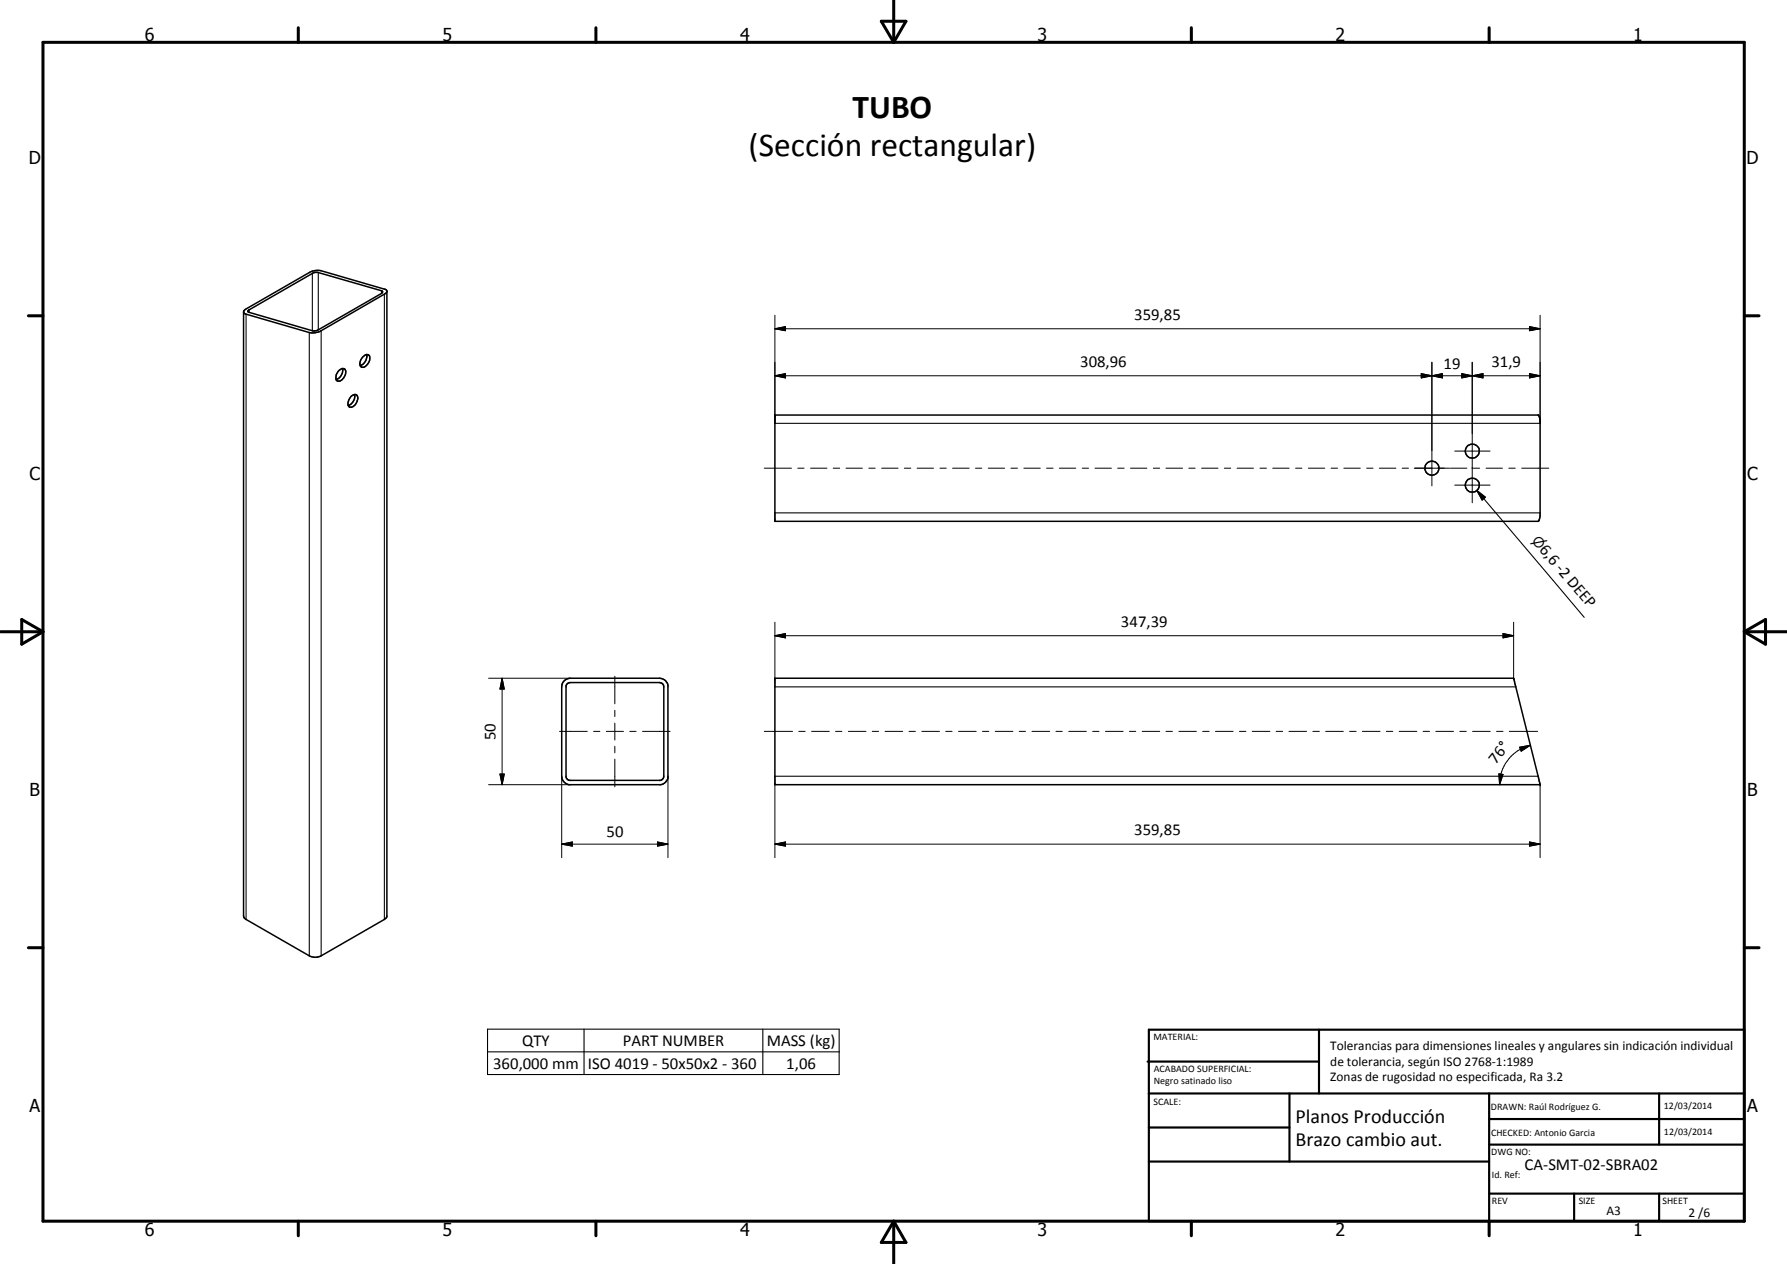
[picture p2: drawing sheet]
<svg xmlns="http://www.w3.org/2000/svg" width="420mm" height="297mm" viewBox="0 0 420 297" stroke-linecap="round" stroke-linejoin="round" font-family="sans-serif">
<g fill="none" stroke="#000" stroke-width=".35">
<path d="M57.4 73l15.3-8.9a3.9 3.9 0 0 1 2.8-.5l15.1 4.4 .4 .3v147.1l-.6 .7-14.9 8.5a2.99 2.99 0 0 1-2.8 0l-14.8-8.5-.5-.5-.1-.3zM58.3 73l15.7-9 .8 .1 14.9 4.2 .2 .2-.2 .5-14.9 8.5-.8 .3-15.4-4.4-.3-.1zM91 68.6l-.6 .5-14.9 8.6a4.5 4.5 0 0 1-2.8 .4l-15.1-4.3-.3-.5M79.5 87.2a.93 .93 0 0 1 .9-.6 .93 .93 0 0 1 .9 .6 2.17 2.17 0 0 1-1.8 2.4l-.4-.3-.1-.4 .1-.8zM80.5 86.6a2.35 2.35 0 0 1-1.5 2.6M82.6 93.1a.87 .87 0 0 1 1.2-.3 .87 .87 0 0 1 .2 1.3 1.67 1.67 0 0 1-1.9 1.5 2 2 0 0 1 .5-2.5zM83.3 92.7a2.25 2.25 0 0 1-1.4 2.6M85.2 84l.6-.6h.7a1.2 1.2 0 0 1 .1 1.9 1.41 1.41 0 0 1-1.7 .9 1.71 1.71 0 0 1 .3-2.2zM86.2 83.3a2.25 2.25 0 0 1-1.5 2.6M182.2 97.5h179.5l.4 1.4v22.3l-.2 1.1-.3 .2h-179.4zM132.7 160l1.4-.6h21a2 2 0 0 1 1.9 1.7v21.6a2.05 2.05 0 0 1-1.6 1.7h-21.6a2.09 2.09 0 0 1-1.7-2v-21l.1-.6zM182.2 159.4h173.7l6.2 25h-179.9z"/>
<path d="M355.9 159.4h.1M133.4 160.6l.7-.2h21l.8 .4 .2 .6v21l-.4 .8-.4 .2h-21.5l-.4-.2-.3-.6v-21.4z"/>
<circle cx="336.7" cy="110" r="1.65"/>
<circle cx="346.2" cy="114" r="1.66"/>
<circle cx="346.2" cy="106" r="1.65"/>
</g>
<g fill="none" stroke="#000" stroke-width=".25">
<path d="M57.9 73.8v142.3M58.6 72.8v.6M72.7 78.1v146.5M73.4 64.3v13.4M74.8 64.1v13.4M75.5 77.7v146.9M89.7 68.3v.7M90.4 69.1v147M182.2 99.5h179.9M347.2 115.3l2 1.5-.7 .7zM347.2 115.3l25.3 29.8M182.2 120.5h179.9"/>
<path d="M182.2 161.4h174.2M182.2 182.4h179.4M114.6 241.9h82.7v10.6h-82.7zM114.6 247.2h82.7M137.3 241.9v10.6M179.4 241.9v10.6"/>
</g>
<g fill="#000">
<circle cx="182.2" cy="97.5" r=".18"/>
<circle cx="362.1" cy="184.4" r=".18"/>
</g>
<g fill="none" stroke="#000" stroke-width=".71">
<path d="M10.1 9.9h400v277.1h-400zM70.1 6.5v3.4M140.1 6.5v3.4M207.2 5h5.8l-2.9 4.9zM210.1 0v9.9M280.1 6.5v3.4M350.1 6.5v3.4M6.7 74.2h3.4M410.1 74.2h3.5M.1 148.5h10M5.1 145.6l5 2.9-5 2.9zM410.1 148.5h10"/>
<path d="M410.1 148.5l5-2.9v5.8zM6.7 222.7h3.4M410.1 222.7h3.5M70.1 287v3.4M140.1 287v3.4M210.1 287v10M210.1 287l2.9 5h-5.8zM280.1 287v3.4M350.1 287v3.4"/>
</g>
<g fill="none" stroke="#000" stroke-width=".51">
<path d="M269.8 249.5h40.3M270.1 242h140v45h-140zM270.1 257h140M303.2 257v16M310.1 242v15M350.1 257v30M390.1 257v12M270.1 265h33.1M270.1 273h80M350.1 269h60M350.1 263h60M350.1 280.5h60"/>
<path d="M370.1 280.5v6.5M390.1 280.5v6.5"/>
</g>
<g fill="none" stroke="#000" stroke-width=".24">
<path d="M182.2 77.3l2.5-.5v.9zM182.2 74.1v25.4M182.2 77.3h179.9M359.6 76.8l2.5 .5-2.5 .4zM362.1 74.1v25.4M182.2 88.3l2.5-.5v1zM182.2 88.3h179.9M334.2 87.8l2.5 .5-2.5 .5zM334.2 87.8l5 1v-1l-5 1zM336.7 88.3l2.5-.5v1zM336.7 85.1v29.1M343.7 87.8l2.4 .5-2.4 .5z"/>
<path d="M346.1 88.3l2.6-.5v1zM346.1 85.1v33.1M359.6 87.8l2.5 .5-2.5 .5zM179.7 110h6.4M187.6 110h1.4M190.6 110h3.8M195.9 110h1.5M198.9 110h3.9M204.3 110h1.5M207.3 110h3.8M212.6 110h1.6M215.6 110h3.9"/>
<path d="M221 110h1.5M224 110h3.9M229.4 110h1.4M232.4 110h3.8M237.7 110h1.5M240.7 110h3.9M246.1 110h1.5M249.1 110h3.8M254.5 110h1.4M257.5 110h3.8M262.8 110h1.5M265.8 110h3.9"/>
<path d="M271.2 110h1.5M274.1 110h3.9M279.5 110h1.5M282.5 110h3.9M287.9 110h1.5M290.9 110h3.8M296.2 110h1.6M299.2 110h3.9M304.6 110h1.5M307.6 110h3.9M313 110h1.5M316 110h3.8"/>
<path d="M321.3 110h1.5M324.3 110h3.9M329.7 110h1.5M332.5 110h8.3M341 110h3.9M342 114h8.3M342 106h8.3M346.4 110h1.5M349.4 110h3.9M354.7 110h1.6M357.8 110h6.3M114.9 159.4h19.2"/>
<path d="M118.1 159.4l.5 2.5h-1.1zM118.1 159.4v25M144.6 158.9v6.5M182.2 149.4l2.5-.5v1zM182.2 146.2v13.2M182.2 149.4h173.7M353.4 148.9l2.5 .5-2.5 .5zM355.9 146.2v13.2M131.6 171.9h6.5M139.6 171.9h1.4M142.6 171.9h4M144.6 166.9v1.5"/>
<path d="M144.6 169.9v4M144.6 175.4v1.5M144.6 178.4v6.5M148.1 171.9h1.5M151.1 171.9h6.5M179.7 171.9h6.6M187.8 171.9h1.5M190.8 171.9h4.2M196.5 171.9h1.4M199.5 171.9h4.1M205.1 171.9h1.5M208.1 171.9h4.1"/>
<path d="M213.7 171.9h1.5M216.7 171.9h4.2M222.4 171.9h1.4M225.4 171.9h4.1M231 171.9h1.5M234 171.9h4.2M239.6 171.9h1.5M242.6 171.9h4.2M248.3 171.9h1.5M251.3 171.9h4.1M256.9 171.9h1.5M259.9 171.9h4.2"/>
<path d="M265.5 171.9h1.5M268.6 171.9h4.1M274.1 171.9h1.6M277.2 171.9h4.1M282.8 171.9h1.5M285.8 171.9h4.1M291.4 171.9h1.5M294.4 171.9h4.2M300 171.9h1.6M303.1 171.9h4.1M308.7 171.9h1.5M311.7 171.9h4.1"/>
<path d="M317.3 171.9h1.5M320.3 171.9h4.2M326 171.9h1.5M329 171.9h4.1M334.6 171.9h1.5M337.6 171.9h4.1M343.2 171.9h1.6M346.2 171.9h4.2M351.9 171.9h1.5M354.9 171.9h6.6M357.3 175.6l2.5-.5-2.1 1.4zM359.8 175.1a9.6 9.6 0 0 0-4.5 2.6l-1.7 2.3a9.2 9.2 0 0 0-1 4.4"/>
<path d="M114.9 184.4h19.2M117.5 181.9h1.1l-.5 2.5zM132.1 198.4l2.5-.5v.9zM132.1 198.4h24.9M132.1 182.4v19.1M154.6 197.9l2.4 .5-2.4 .4zM157 182.4v19.1M182.2 198.4l2.5-.5v.9zM182.2 198.4h179.9M182.2 184.4v17.1M352.4 181.9l1 .1-.8 2.4zM359.6 197.9l2.5 .5-2.5 .4z"/>
<path d="M362.1 184.4v17.1"/>
</g>
<g fill="#000">
<path d="M182.2 77.3l2.5-.5v.9zM359.6 76.8l2.5 .5-2.5 .4zM182.2 88.3l2.5-.5v1zM334.2 87.8l2.5 .5-2.5 .5zM336.7 88.3l2.5-.5v1zM343.7 87.8l2.4 .5-2.4 .5zM346.1 88.3l2.6-.5v1zM359.6 87.8l2.5 .5-2.5 .5zM347.2 115.3l2 1.5-.7 .7zM182.2 149.4l2.5-.5v1zM353.4 148.9l2.5 .5-2.5 .5zM118.1 159.4l.5 2.5h-1.1z"/>
<path d="M357.3 175.6l2.5-.5-2.1 1.4zM117.5 181.9h1.1l-.5 2.5zM132.1 198.4l2.5-.5v.9zM154.6 197.9l2.4 .5-2.4 .4zM182.2 198.4l2.5-.5v.9zM352.4 181.9l1 .1-.8 2.4zM359.6 197.9l2.5 .5-2.5 .4z"/>
</g>
<g font-size="7.9">
<text x="200.4" y="27.8">TUBO</text>
<text x="176" y="36.7">(Sección rectangular)</text>
</g>
<g font-size="4.7">
<text x="304.6" y="263.9">Planos Producción</text>
<text x="304.6" y="269.3">Brazo cambio aut.</text>
</g>
<g font-size="4.2">
<text x="34" y="9.6">6</text>
<text x="104" y="9.6">5</text>
<text x="174" y="9.6">4</text>
<text x="244" y="9.6">3</text>
<text x="314" y="9.6">2</text>
<text x="384" y="9.6">1</text>
<text x="6.8" y="38.7">D</text>
<text x="410.6" y="38.7">D</text>
<text x="7" y="112.9">C</text>
<text x="410.8" y="112.9">C</text>
<text x="7" y="187.1">B</text>
<text x="410.8" y="187.1">B</text>
<text x="7" y="261.4">A</text>
<text x="410.8" y="261.4">A</text>
<text x="34" y="290.4">6</text>
<text x="104" y="290.4">5</text>
<text x="174" y="290.4">4</text>
<text x="244" y="290.4">3</text>
<text x="314" y="290.4">2</text>
<text x="384" y="290.4">1</text>
</g>
<g font-size="3.9">
<text x="266.7" y="75.2">359,85</text>
<text x="253.9" y="86.3">308,96</text>
<text x="339.4" y="86.8">19</text>
<text x="350.7" y="86.3">31,9</text>
<text x="361.8" y="129.2" transform="rotate(50 361.8 129.2)">6,6 -2 DEEP</text>
<text x="263.6" y="147.4">347,39</text>
<text x="116.5" y="173.9" transform="rotate(-90 116.5 173.9)">50</text>
<text x="351.7" y="179.7" transform="rotate(-52 351.7 179.7)">76°</text>
<text x="142.6" y="196.8">50</text>
<text x="266.7" y="196.3">359,85</text>
<text x="122.8" y="245.8">QTY</text>
<text x="146.4" y="245.8">PART NUMBER</text>
<text x="180.3" y="245.9">MASS (kg)</text>
<text x="115.9" y="251.1">360,000 mm</text>
<text x="138.2" y="251.1">ISO 4019 - 50x50x2 - 360</text>
<text x="184.9" y="251.1">1,06</text>
<text x="358.5" y="275">CA-SMT-02-SBRA02</text>
</g>
<text font-size="3.3" x="360" y="127" transform="rotate(50 360 127)">n</text>
<g font-size="3.1">
<text x="312.7" y="246.8">Tolerancias para dimensiones lineales y angulares sin indicación individual</text>
<text x="312.7" y="250.4">de tolerancia, según ISO 2768-1:1989</text>
<text x="312.7" y="254">Zonas de rugosidad no especificada, Ra 3.2</text>
<text x="377.7" y="285.6">A3</text>
<text x="397" y="285.9">2 /6</text>
</g>
<g font-size="2.4">
<text x="271.2" y="244.4">MATERIAL:</text>
<text x="271.3" y="252">ACABADO SUPERFICIAL:</text>
<text x="271.3" y="254.6">Negro satinado liso</text>
<text x="271.2" y="259.7">SCALE:</text>
<text x="350.6" y="260.8">DRAWN: Raúl Rodríguez G.</text>
<text x="391.2" y="260.6">12/03/2014</text>
<text x="350.6" y="267">CHECKED: Antonio Garcia</text>
<text x="391.2" y="266.7">12/03/2014</text>
<text x="350.6" y="271.4">DWG NO:</text>
<text x="350.8" y="276.9">Id. Ref:</text>
<text x="350.8" y="282.8">REV</text>
<text x="371.2" y="282.9">SIZE</text>
<text x="390.9" y="282.9">SHEET</text>
</g>
</svg>
